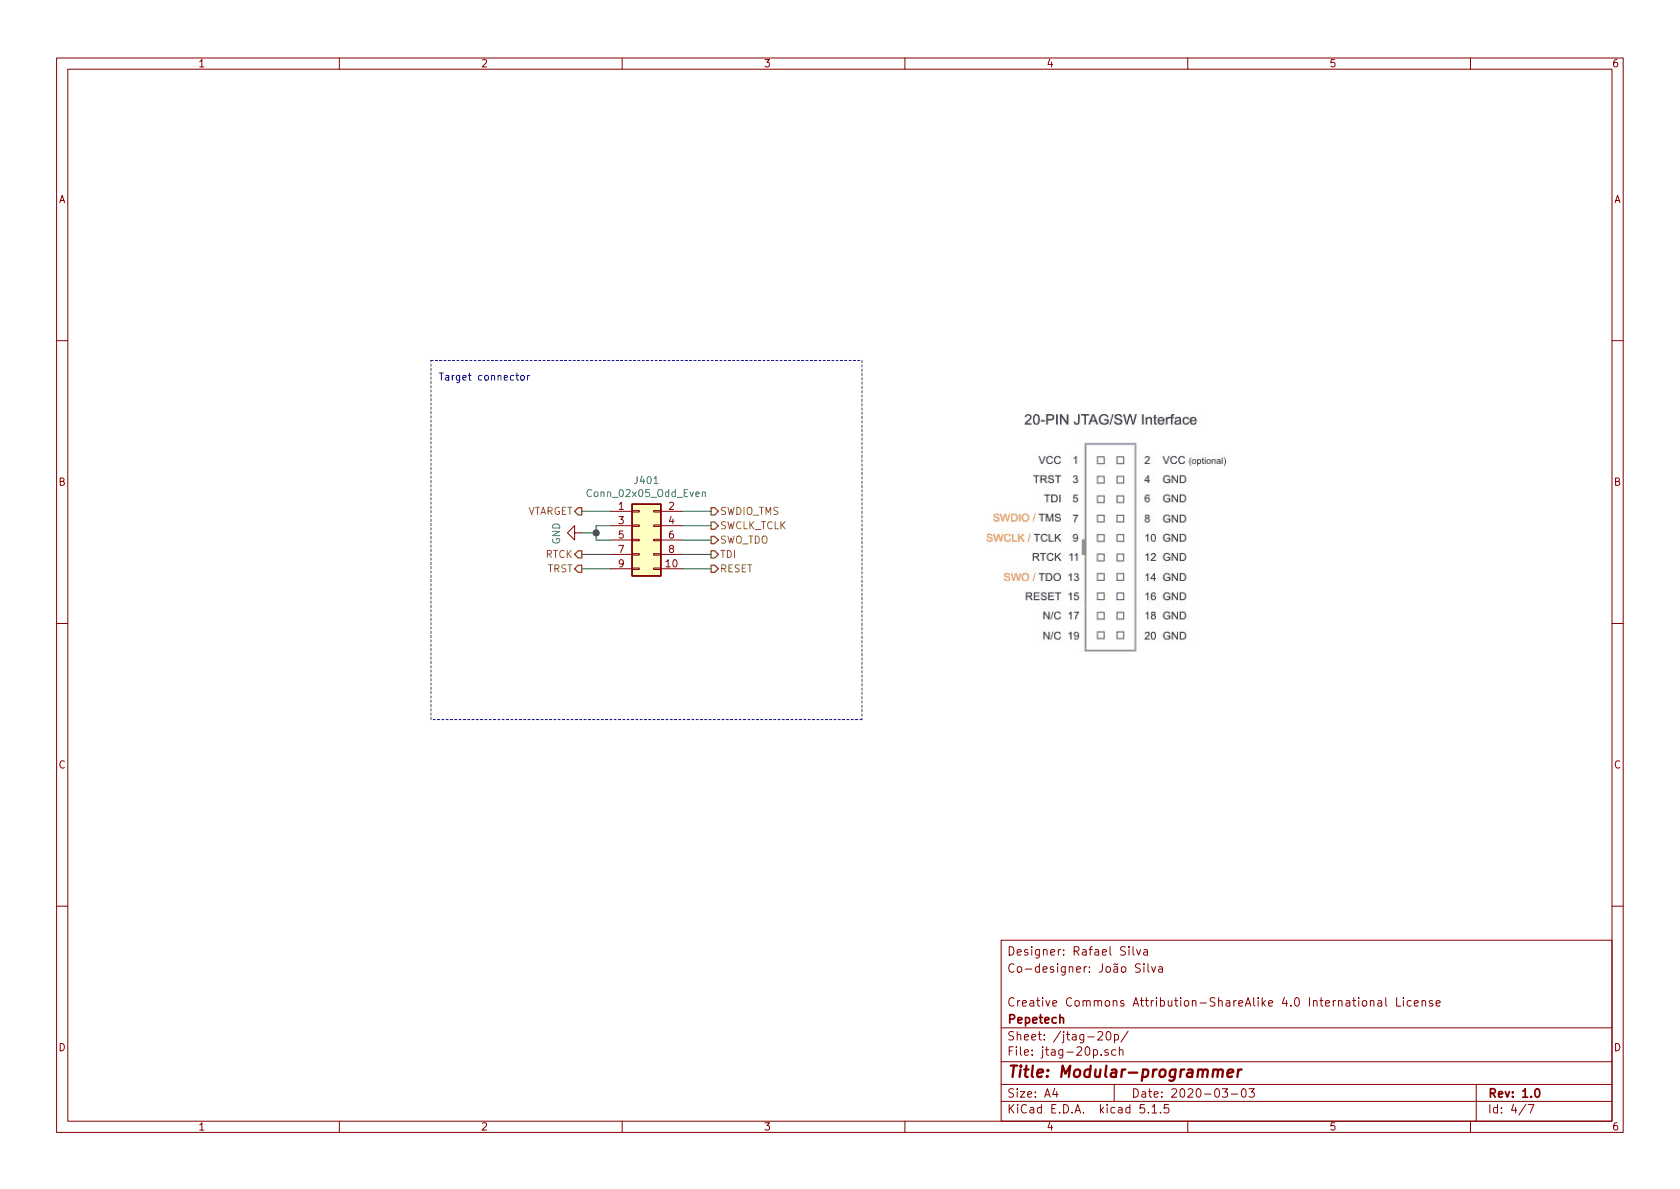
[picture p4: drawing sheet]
EESchema Schematic File Version 4
EELAYER 30 0
EELAYER END
$Descr A4 11693 8268
encoding utf-8
Sheet 4 7
Title "Modular-programmer"
Date "2020-03-03"
Rev "1.0"
Comp "Pepetech"
Comment1 "Creative Commons Attribution-ShareAlike 4.0 International License"
Comment2 ""
Comment3 "Co-designer: João Silva"
Comment4 "Designer: Rafael Silva"
$EndDescr
Text HLabel 4050 3550 0    50   Output ~ 0
VTARGET
Text HLabel 4050 3950 0    50   Output ~ 0
TRST
Text HLabel 4950 3850 2    50   Output ~ 0
TDI
Text HLabel 4950 3550 2    50   Output ~ 0
SWDIO_TMS
Text HLabel 4950 3650 2    50   Output ~ 0
SWCLK_TCLK
Text HLabel 4050 3850 0    50   Output ~ 0
RTCK
Text HLabel 4950 3750 2    50   Output ~ 0
SWO_TDO
Text HLabel 4950 3950 2    50   Output ~ 0
RESET
Wire Wire Line
	4950 3950 4750 3950
Wire Wire Line
	4050 3950 4250 3950
Wire Wire Line
	4950 3850 4750 3850
Wire Wire Line
	4950 3550 4750 3550
Wire Wire Line
	4950 3650 4750 3650
Wire Wire Line
	4050 3850 4250 3850
Wire Wire Line
	4950 3750 4750 3750
Wire Wire Line
	4050 3550 4250 3550
Wire Notes Line
	3000 2500 6000 2500
Wire Notes Line
	6000 2500 6000 5000
Wire Notes Line
	6000 5000 3000 5000
Wire Notes Line
	3000 5000 3000 2500
Text Notes 3050 2650 0    50   ~ 0
Target connector
$Comp
L Connector_Generic:Conn_02x05_Odd_Even J401
U 1 1
P 4450 3750
F 0 "J401" H 4500 4167 50  0000 C CNN
F 1 "Conn_02x05_Odd_Even" H 4500 4076 50  0000 C CNN
F 2 "Connector_PinHeader_2.54mm:PinHeader_2x04_P2.54mm_Vertical" H 4450 3750 50  0001 C CNN
F 3 "~" H 4450 3750 50  0001 C CNN
	1    4450 3750
	1    0    0    -1  
$EndComp
Wire Wire Line
	4250 3650 4150 3650
$Comp
L power:GND #PWR0401
U 1 1
P 4050 3700
F 0 "#PWR0401" H 4050 3450 50  0001 C CNN
F 1 "GND" H 4055 3527 50  0000 C CNN
F 2 "" H 4050 3700 50  0001 C CNN
F 3 "" H 4050 3700 50  0001 C CNN
	1    4050 3700
	0    1    1    0   
$EndComp
Wire Wire Line
	4250 3750 4150 3750
Wire Wire Line
	4150 3750 4150 3700
Wire Wire Line
	4050 3700 4150 3700
Connection ~ 4150 3700
Wire Wire Line
	4150 3700 4150 3650
$EndSCHEMATC
